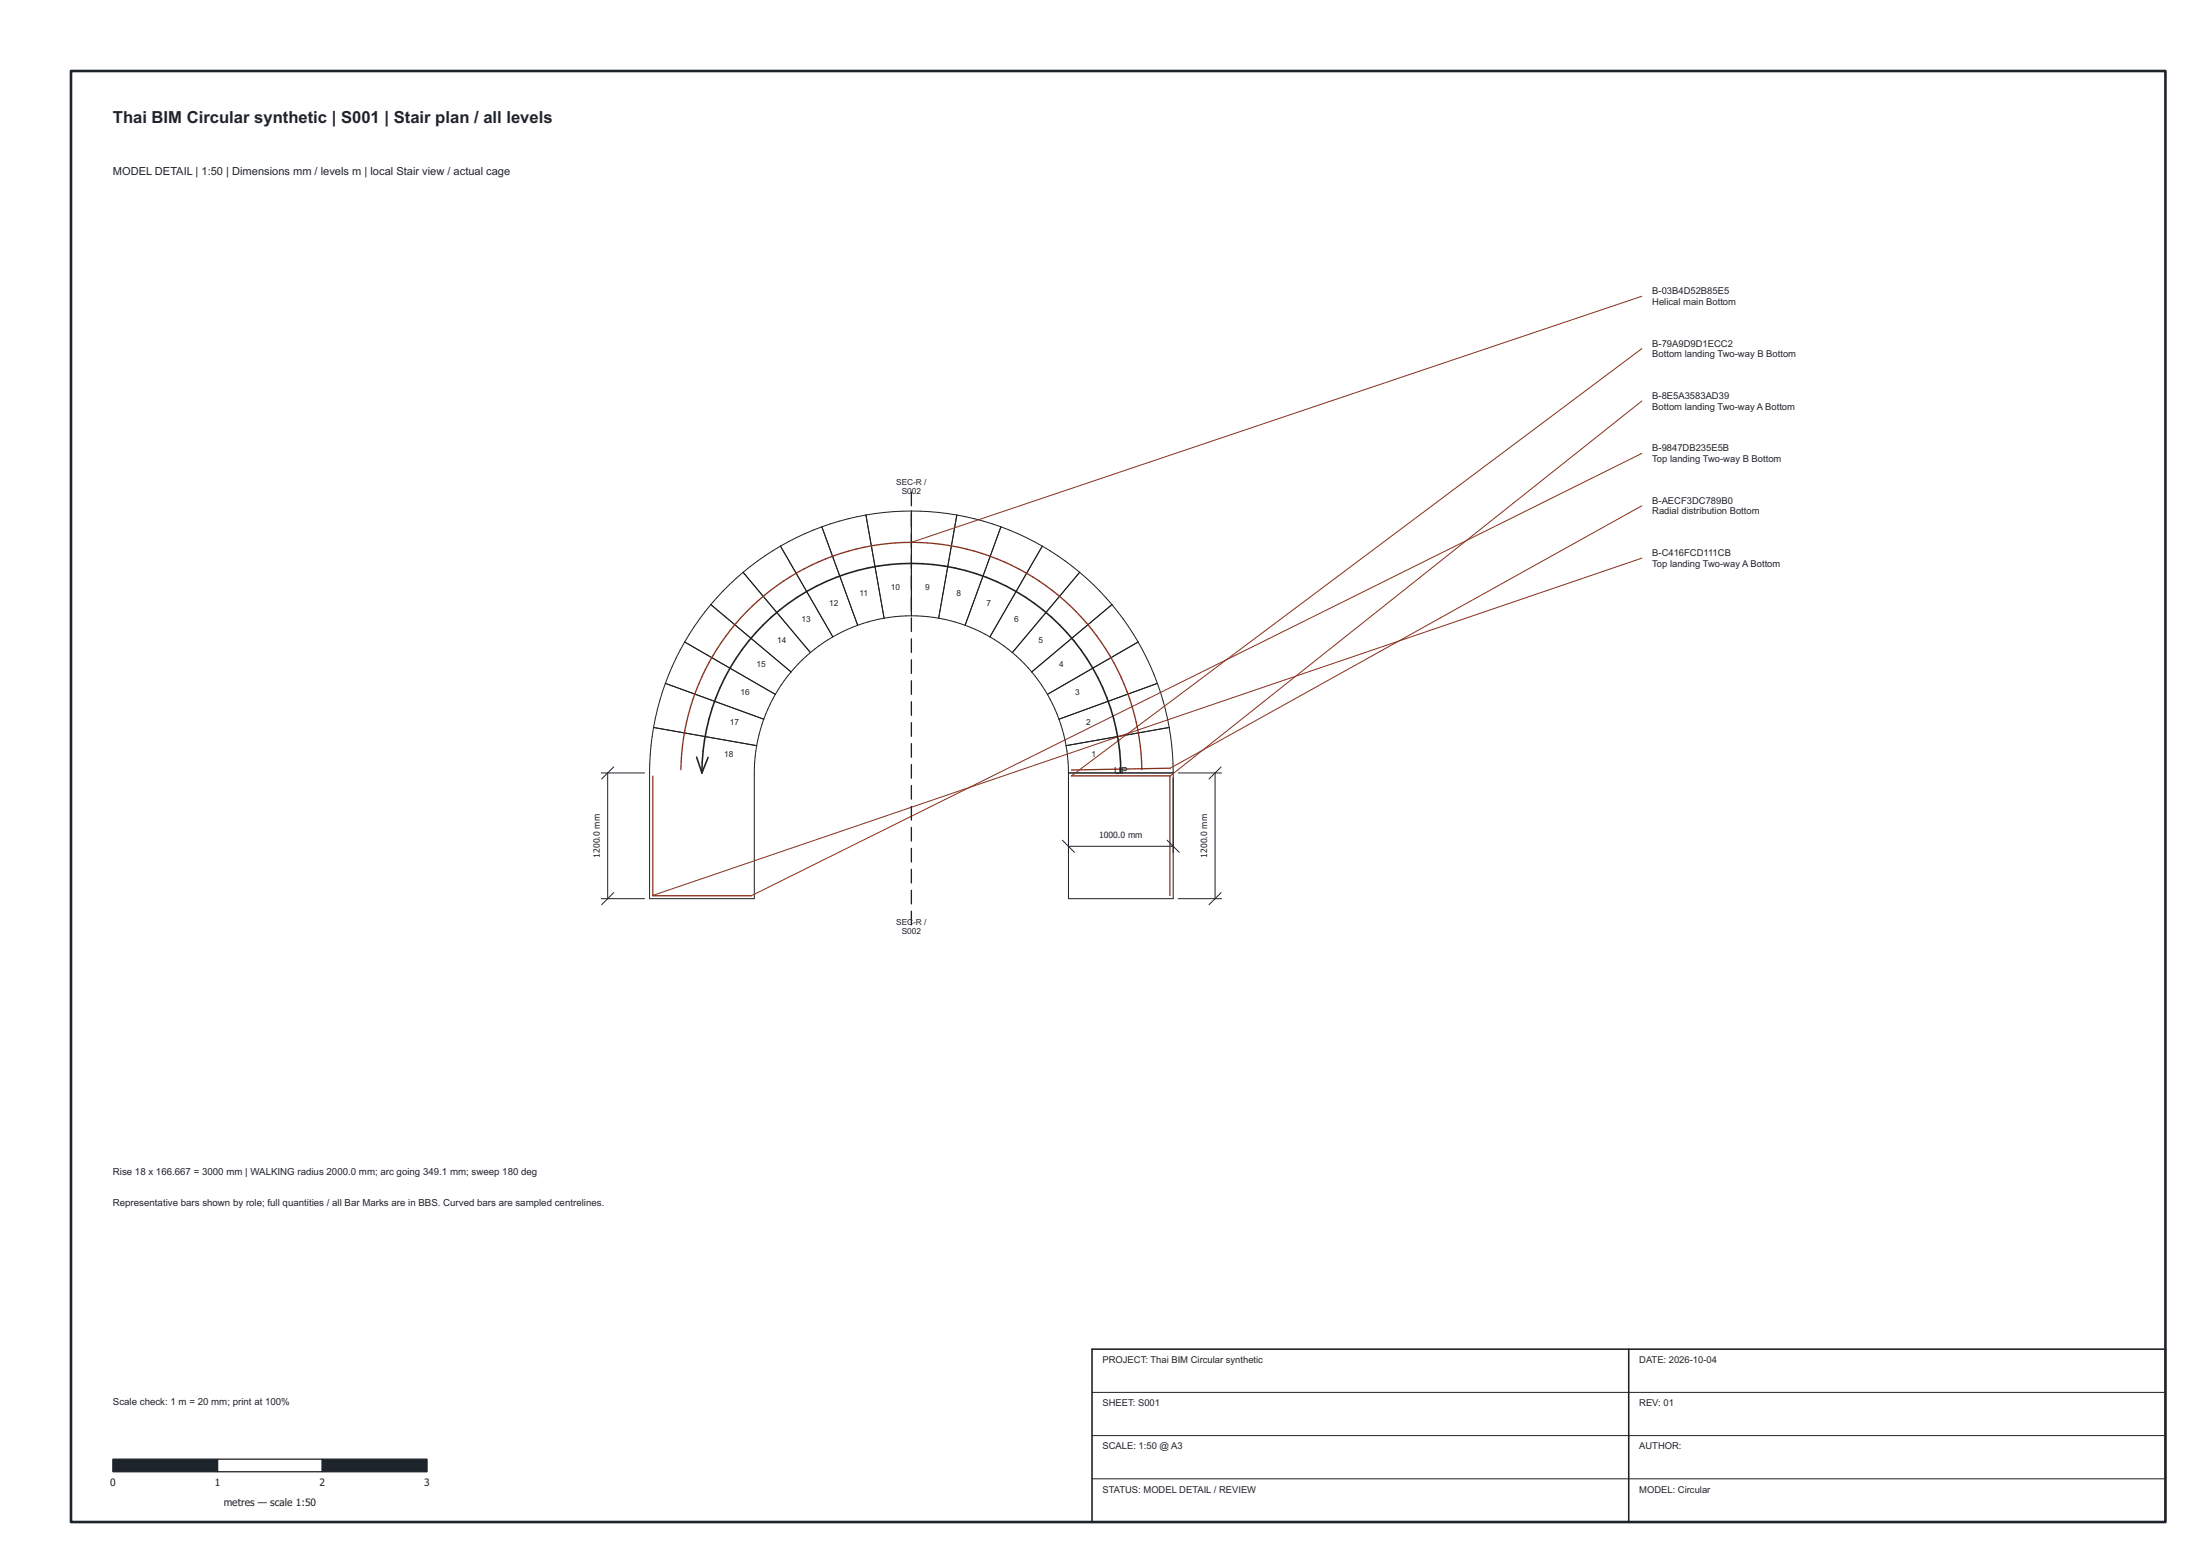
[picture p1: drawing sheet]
<svg xmlns="http://www.w3.org/2000/svg" width="420mm" height="297mm" viewBox="0 0 420 297" stroke-linecap="round" stroke-linejoin="round" font-family="sans-serif">
<g fill="none" stroke="#202020" stroke-width=".19">
<path d="M165.4 98.3l3.4 19.7M165.4 98.3l-5.1 1.2-3.3 1.1M174.1 97.6l5.2 .2 3.4 .5M174.1 97.6v20M174.1 97.6l-3.5 .1-5.2 .6M182.7 98.3l-3.4 19.7M182.7 98.3l3.5 .7 5 1.6M135.8 115.4l-3.2 4.2-1.8 3M135.8 115.4l15.3 12.9M141.9 109.3l12.9 15.3M141.9 109.3l-3.8 3.5-2.3 2.6M149.1 104.3l10 17.3"/>
<path d="M149.1 104.3l-3 1.8-4.2 3.2M157 100.6l-3.3 1.3-4.6 2.4M157 100.6l6.8 18.8M163.8 119.4l-2.9 1.2-1.8 1M168.8 118l-2 .4-3 1M174.1 117.6h-2.1l-3.2 .4M174.1 117.6l3.1 .1 2.1 .3M179.3 118l2 .4 3 1M184.3 119.4l2.9 1.2 1.9 1M191.2 100.6l4.8 2 3.1 1.7M191.2 100.6l-6.9 18.8M199.1 104.3l-10 17.3"/>
<path d="M199.1 104.3l2.9 1.8 4.2 3.2M206.2 109.3l-12.9 15.3M206.2 109.3l3.8 3.5 2.4 2.6M212.4 115.4l3.1 4.2 1.9 3M212.4 115.4l-15.4 12.9M124.8 138.9l-.5 3.4-.2 3.5v25.8h20v-24l.1-3.2 .3-2.1M124.8 138.9l19.7 3.4M127.1 130.5l18.8 6.8M127.1 130.5l-1.6 5-.7 3.4M130.8 122.6l17.3 10M130.8 122.6l-1.7 3-2 4.9M145.9 137.3l-1 3-.4 2"/>
<path d="M148.1 132.6l-1.5 2.8-.7 1.9M151.1 128.3l-1.9 2.5-1.1 1.8M154.8 124.6l-1.6 1.4-2.1 2.3M159.1 121.6l-1.8 1.1-2.5 1.9M189.1 121.6l2.6 1.7 1.6 1.3M193.3 124.6l1.6 1.4 2.1 2.3M197 128.3l1.9 2.5 1.1 1.8M200 132.6l1.5 2.8 .7 1.9M202.2 137.3l1 3 .4 2M217.4 122.6l1.6 3 2 4.9M217.4 122.6l-17.4 10M221 130.5l1.6 5 .7 3.4"/>
<path d="M221 130.5l-18.8 6.8M223.3 138.9l.6 5.2 .2 3.5M223.3 138.9l-19.7 3.4M203.6 142.3l.3 2.1 .2 3.2M204.1 147.6h20M204.1 147.6v24h20v-24M208.6 265.8h205M208.6 274.1h205M208.6 282.3h205"/>
</g>
<path d="M313.6 56.6l-139.5 46.9M313.6 76.6l-90.2 71.6M313.6 66.6l-109 81.5M313.6 86.6l-170.1 84.4M313.6 96.6l-90.1 50.1M313.6 106.6l-188.9 64.3" fill="none" stroke="#8c301b" stroke-width=".19"/>
<g fill="none" stroke="#202020" stroke-width=".25">
<path d="M174.1 94v2.6M174.1 98v2.6M174.1 102v2.6M174.1 106v2.6M174.1 110v2.6M174.1 114v2.6M174.1 118v2.6M174.1 122v2.6M174.1 126v2.6M174.1 130v2.6M174.1 134v2.6M174.1 138v2.6"/>
<path d="M174.1 142v2.6M174.1 146v2.6M174.1 150v2.6M174.1 154v2.6M174.1 158v2.6M174.1 162v2.6M174.1 166v2.6M174.1 170v2.6M174.1 174v2.6"/>
</g>
<path d="M124.7 148.2v22.7M130 146.9a44 44 0 0 1 44.1-43.4 44 44 0 0 1 44 43.4M204.6 148.1h18.9M223.4 148.2v22.7M223.5 146.7l-18.9 .3M124.6 171h18.9" fill="none" stroke="#8c301b" stroke-width=".25"/>
<path d="M133 144.5l1.1 3.1M134.1 147.6a40 40 0 0 1 40-40 40 40 0 0 1 40 40M135.2 144.6l-1.1 3M208.6 257.6h205v33h-205zM311.1 257.6v33" fill="none" stroke="#202020" stroke-width=".3"/>
<path d="M21.6 278.6h20v2.4h-20z" fill="#1e242c" stroke="#1e242c" stroke-width=".25"/>
<path d="M41.6 278.6h20v2.4h-20z" fill="#fff" stroke="#1e242c" stroke-width=".25"/>
<path d="M61.6 278.6h20v2.4h-20z" fill="#1e242c" stroke="#1e242c" stroke-width=".25"/>
<path d="M204.1 148.6v14.2M224.1 148.6v14.2M202.9 160.4l2.3 2.3M204.1 161.6h20M222.9 160.4l2.3 2.3" fill="none" stroke="#1e242c" stroke-width=".19"/>
<path d="M206.9 158h14.3v2.8h-14.3z" fill="#fff"/>
<path d="M225.1 147.6h8.2M232.1 147.6v24M233.2 146.4l-2.3 2.3M225.1 171.6h8.2M233.2 170.4l-2.3 2.3" fill="none" stroke="#1e242c" stroke-width=".19"/>
<path d="M228.5 152.4h2.8v14.3h-2.8z" fill="#fff"/>
<path d="M114.9 147.6h8.2M116.1 147.6v24M117.2 146.4l-2.3 2.3M114.9 171.6h8.2M117.2 170.4l-2.3 2.3" fill="none" stroke="#1e242c" stroke-width=".19"/>
<path d="M112.5 152.4h2.8v14.3h-2.8z" fill="#fff"/>
<path d="M13.6 13.6h400v277h-400z" fill="none" stroke="#1e242c" stroke-width=".5"/>
<text font-size="3.2" fill="#1e242c" x="21.6" y="23.4">Thai BIM Circular synthetic | S001 | Stair plan / all levels</text>
<text font-size="2.1" fill="#1e242c" x="21.6" y="33.5">MODEL DETAIL | 1:50 | Dimensions mm / levels m | local Stair view / actual cage</text>
<g font-size="1.9" fill="#1e242c">
<text x="212.8" y="147.7">UP</text>
<text x="21.6" y="224.2">Rise 18 x 166.667 = 3000 mm | WALKING radius 2000.0 mm; arc going 349.1 mm; sweep 180 deg</text>
<text x="21.6" y="230.2">Representative bars shown by role; full quantities / all Bar Marks are in BBS. Curved bars are sampled centrelines.</text>
<text x="21.6" y="268.2">Scale check: 1 m = 20 mm; print at 100%</text>
<text x="21" y="283.7">0</text>
<text x="41" y="283.7">1</text>
<text x="42.7" y="287.5">metres — scale 1:50</text>
<text x="61" y="283.7">2</text>
<text x="81" y="283.7">3</text>
</g>
<g font-size="1.8" fill="#1e242c">
<text x="315.6" y="56.2">B-03B4D52B85E5</text>
<text x="315.6" y="58.2">Helical main Bottom</text>
<text x="315.6" y="66.2">B-79A9D9D1ECC2</text>
<text x="315.6" y="68.2">Bottom landing Two-way B Bottom</text>
<text x="315.6" y="76.2">B-8E5A3583AD39</text>
<text x="315.6" y="78.2">Bottom landing Two-way A Bottom</text>
<text x="315.6" y="86.2">B-9847DB235E5B</text>
<text x="315.6" y="88.2">Top landing Two-way B Bottom</text>
<text x="315.6" y="96.2">B-AECF3DC789B0</text>
<text x="315.6" y="98.2">Radial distribution Bottom</text>
<text x="315.6" y="106.2">B-C416FCD111CB</text>
<text x="315.6" y="108.2">Top landing Two-way A Bottom</text>
<text x="210.6" y="260.2">PROJECT: Thai BIM Circular synthetic</text>
<text x="313.1" y="260.2">DATE: 2026-10-04</text>
<text x="210.6" y="268.4">SHEET: S001</text>
<text x="313.1" y="268.4">REV: 01</text>
<text x="210.6" y="276.7">SCALE: 1:50 @ A3</text>
<text x="313.1" y="276.7">AUTHOR:</text>
<text x="210.6" y="284.9">STATUS: MODEL DETAIL / REVIEW</text>
<text x="313.1" y="284.9">MODEL: Circular</text>
</g>
<g font-size="1.6" fill="#1e242c">
<text x="171.1" y="92.5">SEC-R /</text>
<text x="172.2" y="94.3">S0</text>
<text x="174.1" y="94.3">02</text>
<text x="164.2" y="113.7">11</text>
<text x="170.1" y="112.6">10</text>
<text x="176.7" y="112.6">9</text>
<text x="182.7" y="113.7">8</text>
<text x="153.1" y="118.8">13</text>
<text x="158.4" y="115.8">12</text>
<text x="188.4" y="115.8">7</text>
<text x="193.7" y="118.8">6</text>
<text x="148.4" y="122.7">14</text>
<text x="198.4" y="122.7">5</text>
<text x="144.5" y="127.4">15</text>
<text x="202.3" y="127.4">4</text>
<text x="141.5" y="132.7">16</text>
<text x="205.3" y="132.7">3</text>
<text x="139.4" y="138.4">17</text>
<text x="207.4" y="138.4">2</text>
<text x="138.3" y="144.4">18</text>
<text x="208.5" y="144.4">1</text>
<text x="209.9" y="160.1">1000.0 mm</text>
<text x="114.6" y="163.7" transform="rotate(-90 114.6 163.7)">1200.0 mm</text>
<text x="230.6" y="163.7" transform="rotate(-90 230.6 163.7)">1200.0 mm</text>
<text x="171.1" y="176.5">SEC</text>
<text x="172.2" y="178.3">S002</text>
<text x="174.4" y="176.5">-R /</text>
</g>
</svg>
